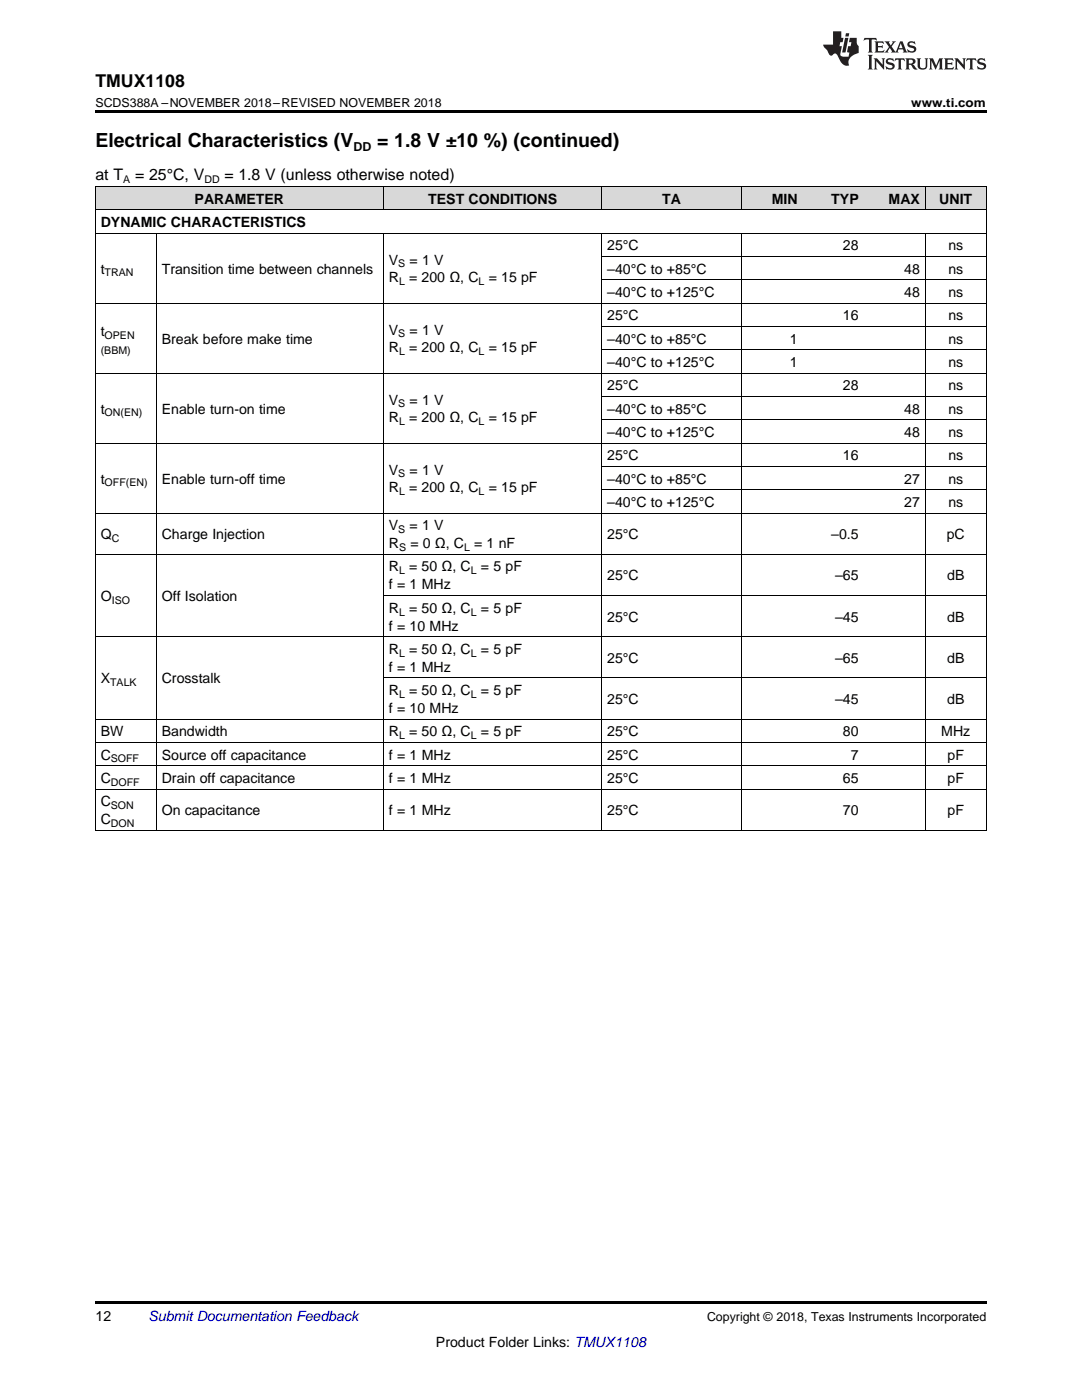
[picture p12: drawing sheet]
<svg xmlns="http://www.w3.org/2000/svg" width="216mm" height="279mm" viewBox="0 0 216 279" stroke-linecap="round" stroke-linejoin="round" font-family="sans-serif">
<g fill="#d8d8d8">
<path d="M19 37.3h12.2v4.6h-12.2z"/>
<path d="M31.2 37.3h45.4v4.6h-45.4z"/>
<path d="M76.6 37.3h43.5v4.6h-43.5z"/>
<path d="M120.1 37.3h27.9v4.6h-27.9z"/>
<path d="M148 37.3h12.2v4.6h-12.2z"/>
<path d="M160.2 37.3h12.2v4.6h-12.2z"/>
<path d="M172.4 37.3h12.2v4.6h-12.2z"/>
<path d="M184.6 37.3h12.2v4.6h-12.2z"/>
</g>
<path d="M19 22h177.8v.5h-177.8zM19 259.7h177.8v.5h-177.8z" fill="#000"/>
<g fill="none" stroke="#000" stroke-width=".2">
<path d="M19 37.2h177.8M19.1 37.2v128.5M76.5 37.2v4.7M120.1 37.2v4.7M148 37.2v4.7M184.6 37.2v4.7M196.8 37.2v128.5M19 46.5h177.8M19 41.9h177.8M31.2 46.6v119.1M76.5 46.6v119.1M120.1 46.6v119.1"/>
<path d="M120.1 55.8h76.7M120.1 51.2h76.7M148 46.6v119.1M184.6 46.6v119.1M19 74.5h177.8M19 60.5h177.8M120.1 79.1h76.7M120.1 69.8h76.7M120.1 65.1h76.7M19 88.4h177.8M120.1 97.7h76.7M120.1 93.1h76.7"/>
<path d="M120.1 83.8h76.7M19 110.6h177.8M19 102.4h177.8M76.6 118.8h120.2M19 127.1h177.8M76.6 135.3h120.2M19 157.5h177.8M19 152.8h177.8M19 148.1h177.8M19 143.5h177.8M19 165.7h177.8"/>
</g>
<g fill="#231f20">
<path d="M172.5 7.6l-.1 .5 .4-.2h.6v.1v2.1l-.2 .4h.9l-.2-.4v-2.1l.1-.1h.5l.5 .2-.2-.5zM174.5 8.3l.2 .3v1.5l-.2 .4h1.8l.2-.6a1.04 1.04 0 0 1-1.3 .2v-.7h.6l.3 .2v-.6l-.3 .2h-.6v-.6l.8-.1 .4 .3-.2-.5zM176.5 8.3l.9 1.1-.9 1.1h.8l-.2-.2 .4-.7 .5 .7-.2 .2h1.5l-.2-.2 .2-.4h.9l.1 .4-.2 .2h1l-.3-.3-.7-1.9h-.5l-.9 2-.8-1 .9-1h-.8l.1 .3-.4 .5-.3-.6 .1-.2zM179.7 8.6l.4 1h-.7zM181.3 8.4a.63 .63 0 0 0-.2 .7 .63 .63 0 0 0 .6 .4l.6 .2 .1 .2a.75 .75 0 0 1-.7 .4 .75 .75 0 0 1-.6-.5l.1 .7 .1-.1a1.11 1.11 0 0 0 1.5-.6 1.13 1.13 0 0 0-1.2-.8l-.1-.4a1.04 1.04 0 0 1 1.2 .2l-.2-.5-.2 .1-.4-.2zM173.2 10.9l.2 .4v2.2l-.2 .4h1l-.3-.4v-2.2l.3-.4zM174.3 11.6l.3 .4v1.5l-.3 .4h.8l-.2-.4v-1.3l1.5 1.7v-1.9l.2-.4h-.7l.2 .4v.9l-1.1-1.3zM177 11.8a.62 .62 0 0 0-.2 .7 .62 .62 0 0 0 .6 .4l.6 .1 .1 .3a.76 .76 0 0 1-.7 .3 .76 .76 0 0 1-.7-.4l.2 .7 .1-.1a1.11 1.11 0 0 0 1.5-.6 1.13 1.13 0 0 0-1.2-.8l-.1-.4a1.04 1.04 0 0 1 1.2 .2l-.2-.6-.2 .1-.5-.1zM178.7 11.6l-.2 .6a.61 .61 0 0 1 .8-.3v1.6l-.2 .4h.9l-.2-.4v-1.6a.63 .63 0 0 1 .7 .3l-.1-.6zM180.6 11.6l.3 .4v1.5l-.3 .4h1l-.2-.2-.1-.8 .6 .2a.76 .76 0 0 0 1.2 .7l-1-1a.58 .58 0 0 0 .6-.5 .58 .58 0 0 0-.5-.6zM181.4 11.9h.1a.45 .45 0 0 1 .5 .1 .45 .45 0 0 1 .1 .5l-.8 .2zM182.9 11.6l.2 .2a2.17 2.17 0 0 0 .3 1.9 .99 .99 0 0 0 1.6-.6v-1.1l.2-.4h-.7l.2 .2a1.92 1.92 0 0 1-.2 1.8 .6 .6 0 0 1-.9-.5v-1.1l.2-.4zM185.4 11.6l.2 .4v1.5l-.2 .4h.7l-.2-.4v-1.4l.8 1.8 .8-1.8v1.4l-.2 .4h.9l-.2-.4v-1.5l.2-.4h-.8l-.6 1.5-.6-1.5zM188.4 11.6l.2 .4v1.5l-.2 .4h1.8l.1-.6a1.04 1.04 0 0 1-1.2 .1v-.6h.5l.4 .2v-.6l-.4 .2h-.5v-.7h.8l.3 .3-.1-.6zM190.5 11.6l.2 .4v1.5l-.2 .4h.7l-.2-.4v-1.3l1.5 1.7v-1.9l.2-.4h-.7l.2 .4v.9l-1.1-1.3zM192.9 11.6l-.1 .6a.61 .61 0 0 1 .7-.3l.1 1.6-.3 .4h1l-.3-.4 .1-1.6a.63 .63 0 0 1 .7 .3l-.1-.6zM195.2 11.8a.62 .62 0 0 0-.2 .7 .62 .62 0 0 0 .6 .4l.6 .1 .1 .3a.76 .76 0 0 1-.7 .3 .76 .76 0 0 1-.6-.4l.1 .7 .1-.1a1.11 1.11 0 0 0 1.6-.6 1.13 1.13 0 0 0-1.3-.8l-.1-.4a1.04 1.04 0 0 1 1.2 .2l-.1-.6-.2 .1-.5-.1z"/>
<path d="M166.2 6.3v2.6h-1.9v.4l.8 .9a.91 .91 0 0 0 1 .8 .56 .56 0 0 1 .5-.3 .56 .56 0 0 1 .5 .3l.4 .8a1.53 1.53 0 0 0 1.9 1.2 1.54 1.54 0 0 1 1-2.1l.9-.3v-1.4a1.52 1.52 0 0 1-.4-1.6h-1.3l-.2 .8h.5l-.2 .8h-.5l-.1 1v.2l.4 .1-.2 .8a1.93 1.93 0 0 1-1.6-.3l.3-1.8h-.5l.2-.8h.4l.2-.8h-.4v-1.3zM168.6 7.6l-.6 2.9h.7l.6-2.9zM168.8 6.6l-.1 .7h.6l.2-.7z"/>
</g>
<g font-size="3.9">
<text x="19" y="29.3">Electrical Characteristics (V</text>
<text x="75.2" y="29.3">= 1.8 V ±10 %) (continued)</text>
</g>
<text font-size="3.5" x="19" y="17.3">TMUX1108</text>
<g font-size="3.2">
<text x="19" y="36">at T</text>
<text x="27" y="36">= 25°C, V</text>
<text x="44.8" y="36">= 1.8 V (unless otherwise noted)</text>
</g>
<g font-size="2.8">
<text x="38.8" y="40.6">PARAMETER</text>
<text x="85.4" y="40.6">TEST CONDITIONS</text>
<text x="132.2" y="40.6">TA</text>
<text x="154" y="40.6">MIN</text>
<text x="165.9" y="40.6">TYP</text>
<text x="177.3" y="40.6">MAX</text>
<text x="187.4" y="40.6">UNIT</text>
<text x="20.1" y="45.3">DYNAMIC CHARACTERISTICS</text>
<text x="77.6" y="52.8">V</text>
<text x="81.7" y="52.8">= 1 V</text>
<text x="121.2" y="50">25°C</text>
<text x="168.2" y="50">28</text>
<text x="189.2" y="50">ns</text>
<text x="20.1" y="54.6">t</text>
<text x="32.3" y="54.6">Transition time between channels</text>
<text x="77.6" y="56.4">R</text>
<text x="81.6" y="56.4">= 200 Ω, C</text>
<text x="97.5" y="56.4">= 15 pF</text>
<text x="121.2" y="54.6">–40°C to +85°C</text>
<text x="121.2" y="59.3">–40°C to +125°C</text>
<text x="180.4" y="54.6">48</text>
<text x="180.4" y="59.3">48</text>
<text x="189.2" y="54.6">ns</text>
<text x="189.2" y="59.3">ns</text>
<text x="121.2" y="63.9">25°C</text>
<text x="168.2" y="63.9">16</text>
<text x="189.2" y="63.9">ns</text>
<text x="20.1" y="67">t</text>
<text x="32.3" y="68.6">Break before make time</text>
<text x="77.6" y="66.8">V</text>
<text x="77.6" y="70.3">R</text>
<text x="81.6" y="70.3">= 200 Ω, C</text>
<text x="81.7" y="66.8">= 1 V</text>
<text x="97.5" y="70.3">= 15 pF</text>
<text x="121.2" y="68.6">–40°C to +85°C</text>
<text x="157.6" y="68.6">1</text>
<text x="189.2" y="68.6">ns</text>
<text x="121.2" y="73.2">–40°C to +125°C</text>
<text x="121.2" y="77.9">25°C</text>
<text x="157.6" y="73.2">1</text>
<text x="168.2" y="77.9">28</text>
<text x="189.2" y="73.2">ns</text>
<text x="189.2" y="77.9">ns</text>
<text x="20.1" y="82.5">t</text>
<text x="32.3" y="82.5">Enable turn-on time</text>
<text x="77.6" y="80.8">V</text>
<text x="81.7" y="80.8">= 1 V</text>
<text x="121.2" y="82.5">–40°C to +85°C</text>
<text x="180.4" y="82.5">48</text>
<text x="189.2" y="82.5">ns</text>
<text x="77.6" y="84.3">R</text>
<text x="81.6" y="84.3">= 200 Ω, C</text>
<text x="97.5" y="84.3">= 15 pF</text>
<text x="121.2" y="87.2">–40°C to +125°C</text>
<text x="180.4" y="87.2">48</text>
<text x="189.2" y="87.2">ns</text>
<text x="77.6" y="94.7">V</text>
<text x="81.7" y="94.7">= 1 V</text>
<text x="121.2" y="91.9">25°C</text>
<text x="168.2" y="91.9">16</text>
<text x="189.2" y="91.9">ns</text>
<text x="20.1" y="96.5">t</text>
<text x="32.3" y="96.5">Enable turn-off time</text>
<text x="77.6" y="98.3">R</text>
<text x="81.6" y="98.3">= 200 Ω, C</text>
<text x="97.5" y="98.3">= 15 pF</text>
<text x="121.2" y="96.5">–40°C to +85°C</text>
<text x="121.2" y="101.2">–40°C to +125°C</text>
<text x="180.4" y="96.5">27</text>
<text x="180.4" y="101.2">27</text>
<text x="189.2" y="96.5">ns</text>
<text x="189.2" y="101.2">ns</text>
<text x="20.1" y="107.6">Q</text>
<text x="32.3" y="107.6">Charge Injection</text>
<text x="77.6" y="105.8">V</text>
<text x="81.7" y="105.8">= 1 V</text>
<text x="121.2" y="107.6">25°C</text>
<text x="165.9" y="107.6">–0.5</text>
<text x="188.9" y="107.6">pC</text>
<text x="77.6" y="109.4">R</text>
<text x="81.9" y="109.4">= 0 Ω, C</text>
<text x="94.6" y="109.4">= 1 nF</text>
<text x="20.1" y="119.9">O</text>
<text x="32.3" y="119.9">Off Isolation</text>
<text x="77.6" y="114.1">R</text>
<text x="77.6" y="117.6">f = 1 MHz</text>
<text x="81.6" y="114.1">= 50 Ω, C</text>
<text x="96" y="114.1">= 5 pF</text>
<text x="121.2" y="115.8">25°C</text>
<text x="166.7" y="115.8">–65</text>
<text x="189" y="115.8">dB</text>
<text x="77.6" y="122.3">R</text>
<text x="77.6" y="125.8">f = 10 MHz</text>
<text x="81.6" y="122.3">= 50 Ω, C</text>
<text x="96" y="122.3">= 5 pF</text>
<text x="121.2" y="124">25°C</text>
<text x="166.7" y="124">–45</text>
<text x="189" y="124">dB</text>
<text x="77.6" y="130.5">R</text>
<text x="81.6" y="130.5">= 50 Ω, C</text>
<text x="96" y="130.5">= 5 pF</text>
<text x="20.1" y="136.4">X</text>
<text x="32.3" y="136.4">Crosstalk</text>
<text x="77.6" y="134.1">f = 1 MHz</text>
<text x="121.2" y="132.3">25°C</text>
<text x="166.7" y="132.3">–65</text>
<text x="189" y="132.3">dB</text>
<text x="77.6" y="138.7">R</text>
<text x="77.6" y="142.3">f = 10 MHz</text>
<text x="81.6" y="138.7">= 50 Ω, C</text>
<text x="96" y="138.7">= 5 pF</text>
<text x="121.2" y="140.5">25°C</text>
<text x="166.7" y="140.5">–45</text>
<text x="189" y="140.5">dB</text>
<text x="20.1" y="146.9">BW</text>
<text x="32.3" y="146.9">Bandwidth</text>
<text x="77.6" y="146.9">R</text>
<text x="81.6" y="146.9">= 50 Ω, C</text>
<text x="96" y="146.9">= 5 pF</text>
<text x="121.2" y="146.9">25°C</text>
<text x="168.2" y="146.9">80</text>
<text x="187.8" y="146.9">MHz</text>
<text x="20.1" y="151.6">C</text>
<text x="32.3" y="151.6">Source off capacitance</text>
<text x="77.6" y="151.6">f = 1 MHz</text>
<text x="121.2" y="151.6">25°C</text>
<text x="169.8" y="151.6">7</text>
<text x="189.1" y="151.6">pF</text>
<text x="20.1" y="156.2">C</text>
<text x="20.1" y="160.9">C</text>
<text x="32.3" y="156.2">Drain off capacitance</text>
<text x="77.6" y="156.2">f = 1 MHz</text>
<text x="121.2" y="156.2">25°C</text>
<text x="168.2" y="156.2">65</text>
<text x="189.1" y="156.2">pF</text>
<text x="20.1" y="164.5">C</text>
<text x="32.3" y="162.7">On capacitance</text>
<text x="77.6" y="162.7">f = 1 MHz</text>
<text x="121.2" y="162.7">25°C</text>
<text x="168.2" y="162.7">70</text>
<text x="189.1" y="162.7">pF</text>
<text x="19" y="263.6">12</text>
<text x="87" y="268.9">Product Folder Links: TMUX1108</text>
</g>
<text font-size="2.8" fill="#0000c8" x="29.6" y="263.6">Submit Documentation Feedback</text>
<g font-size="2.5">
<text x="19" y="21.4">SCDS388A –NOVEMBER 2018–REVISED NOVEMBER 2018</text>
<text x="181.8" y="21.4">www.ti.com</text>
<text x="70.5" y="30.1">DD</text>
<text x="141.1" y="263.6">Copyright © 2018, Texas Instruments Incorporated</text>
</g>
<g font-size="2.1">
<text x="24.6" y="36.6">A</text>
<text x="40.8" y="36.6">DD</text>
<text x="79.5" y="53.4">S</text>
<text x="20.9" y="55.2">TRAN</text>
<text x="79.6" y="56.9">L</text>
<text x="95.5" y="56.9">L</text>
<text x="20.1" y="70.7">(BBM)</text>
<text x="20.9" y="67.6">OPEN</text>
<text x="79.5" y="67.3">S</text>
<text x="79.6" y="70.9">L</text>
<text x="95.5" y="70.9">L</text>
<text x="20.9" y="83.1">ON(EN)</text>
<text x="79.5" y="81.3">S</text>
<text x="79.6" y="84.9">L</text>
<text x="95.5" y="84.9">L</text>
<text x="79.5" y="95.3">S</text>
<text x="20.9" y="97.1">OFF(EN)</text>
<text x="79.6" y="98.8">L</text>
<text x="95.5" y="98.8">L</text>
<text x="79.5" y="106.4">S</text>
<text x="22.3" y="108.2">C</text>
<text x="79.6" y="110">S</text>
<text x="92.6" y="110">L</text>
<text x="79.6" y="114.6">L</text>
<text x="93.9" y="114.6">L</text>
<text x="22.3" y="120.5">ISO</text>
<text x="79.6" y="122.8">L</text>
<text x="93.9" y="122.8">L</text>
<text x="79.6" y="131.1">L</text>
<text x="93.9" y="131.1">L</text>
<text x="22" y="136.9">TALK</text>
<text x="79.6" y="139.3">L</text>
<text x="93.9" y="139.3">L</text>
<text x="79.6" y="147.5">L</text>
<text x="93.9" y="147.5">L</text>
<text x="22.1" y="152.2">SOFF</text>
<text x="22.1" y="156.8">DOFF</text>
<text x="22.1" y="161.5">SON</text>
<text x="22.1" y="165">DON</text>
</g>
</svg>
